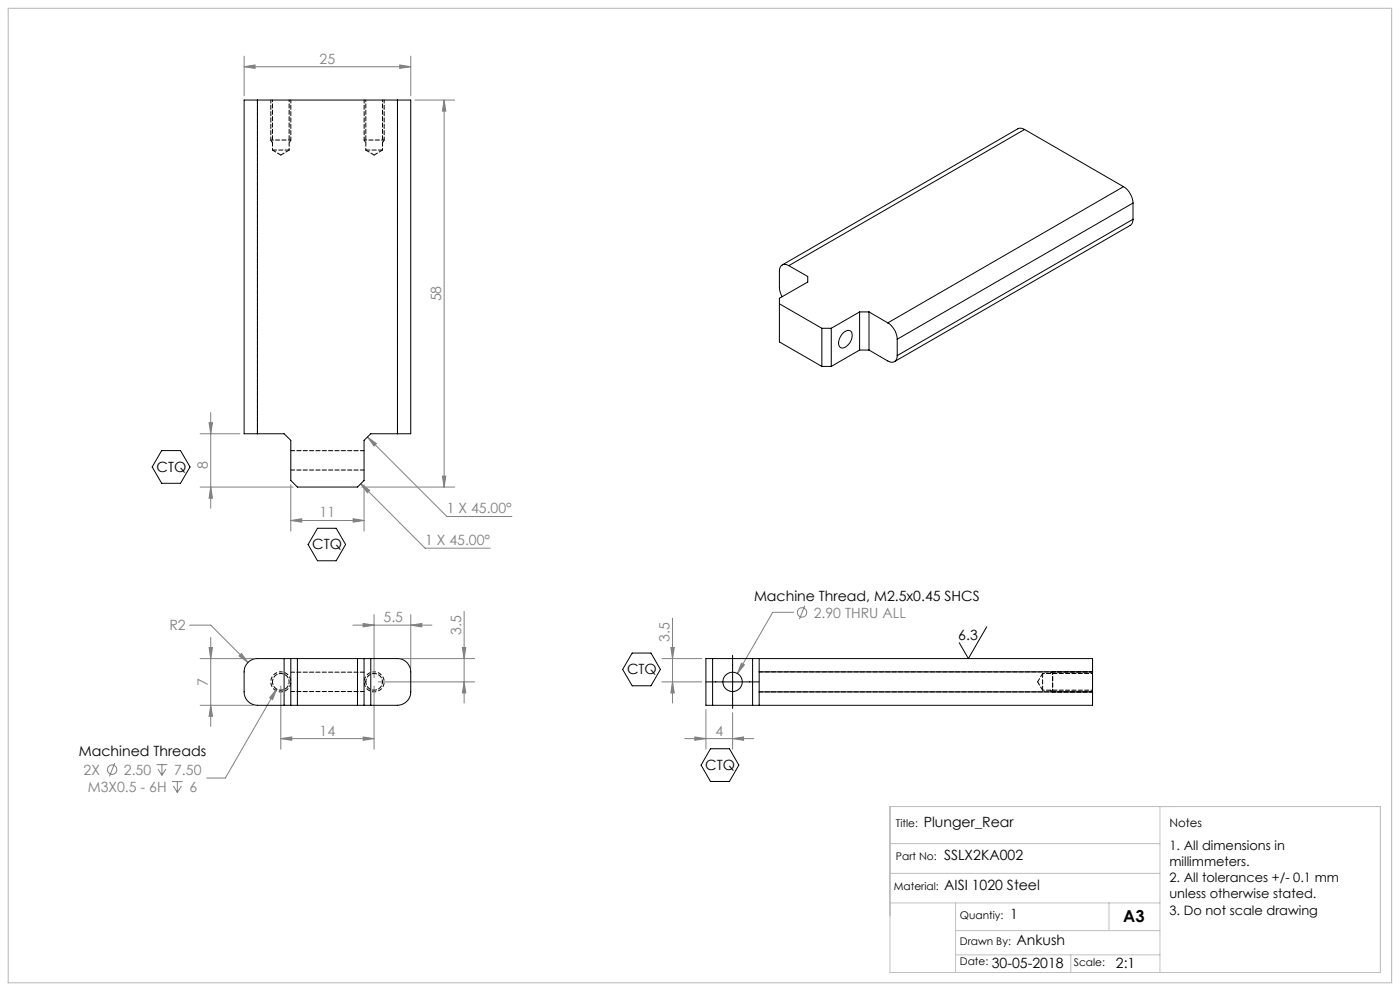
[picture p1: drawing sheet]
<svg xmlns="http://www.w3.org/2000/svg" width="420mm" height="297mm" viewBox="0 0 420 297" stroke-linecap="round" stroke-linejoin="round" font-family="sans-serif">
<g fill="none" stroke="#808080" stroke-width=".3">
<path d="M73.2 20l3.3-.5v1zM73.2 16.8v11.9M73.2 20h50M119.9 19.5l3.3 .5-3.3 .5zM123.2 16.8v11.9M124.5 30h11.9M133.2 30l.5 3.3h-1zM133.2 30v116M60 130h12M62.7 126.7h1l-.5 3.3zM63.2 123.6v28.7M110.2 131l2.7 2-.7 .7z"/>
<path d="M110.2 131l23.9 23.8h19.5M60 146h27.9M63.2 146l.5 3.3h-1zM87.2 156l3.3-.5v1zM87.2 145.3v13.9M87.2 156h22M105.9 155.5l3.3 .5-3.3 .5zM108.2 145l2.7 2-.7 .7zM108.2 145l19.3 19.3h19.6M108.5 146h27.9M109.2 145.3v13.9M132.7 142.7h1l-.5 3.3z"/>
<path d="M56.9 187.4h6.3l11.2 11.1M60 197.4h16M62.7 194.1h1l-.5 3.3zM63.2 191v26.7M72.4 195.9l2 2.6-2.7-1.9zM105.9 187.4h23.7M108.9 186.9l3.3 .5-3.3 .5zM112.2 184.2v18.9M120.5 197.4h21.9M123.2 187.4l3.3-.5v1zM123.2 184.2v15.9M138.7 194.1h1l-.5 3.3z"/>
<path d="M139.2 183.3v27.4M198.6 197.4h11.9M201.3 194.1h1l-.5 3.3zM201.8 185.3v25.4M222.4 198.8l.9 .4-2.1 2.7zM238.2 183.5h-6.4l-10.6 18.4M241.4 181.5l-1.6 4.1M60 211.4h16M63.2 211.4l.5 3.3h-1zM83 206.5l-1.2 3.2-.9-.6zM83 206.5l-15.4 26.7h-5.6M84.2 205.6v18.9"/>
<path d="M112.2 205.6v18.9M113.5 204.4h28.9M139.2 204.4l.5 3.3h-1zM198.6 204.4h11.9M201.8 204.4l.5 3.3h-1zM211.8 212.7v11.8M219.8 213.6v10.9M34.4 228.7l-1.6 4M47 229.2h3.2M47.4 230.5l1.2 1.9M48.6 229.2v3.2M49.8 230.5l-1.2 1.9"/>
<path d="M51.6 234.2h3.2M52 235.5l1.2 2M53.2 234.2v3.3M54.4 235.5l-1.2 2M84.2 221.4l3.3-.5v1zM84.2 221.4h28M108.9 220.9l3.3 .5-3.3 .5zM205.4 221.4h20.7M208.5 220.9l3.3 .5-3.3 .5zM219.8 221.4l3.3-.5v1z"/>
<circle cx="240.6" cy="183.5" r="1.42"/>
<circle cx="33.6" cy="230.7" r="1.41"/>
</g>
<path d="M84.2 201.3a3 3 0 0 0-2.6 4.5 3 3 0 0 0 5.2 .2 3 3 0 0 0-2.3-4.6l-.3-.1M112.2 201.3a3 3 0 0 0-2.6 4.5 3 3 0 0 0 5.2 .2 3 3 0 0 0-2.3-4.6l-.3-.1" fill="none" stroke="#000" stroke-width=".3" stroke-dasharray="1.3 .6" stroke-dashoffset=".7" stroke-linecap="butt"/>
<path d="M267 252.8h81M267 241.7h147.1v49.8h-147.1zM348 241.7v49.8M267 261.8h81M267 270.6h81M286.7 270.6v20.9M286.7 278.9h61.3M332.7 270.6v8.3M286.7 286.2h61.3M321.2 286.2v5.3" fill="none" stroke="#c0c0c0" stroke-width=".3"/>
<path d="M2.5 2.5h415v292h-415z" fill="none" stroke="#c0c0c0" stroke-width=".35"/>
<path d="M81.2 30v12M87.2 30v12M109.2 30v12M115.2 30v12M327.8 207.3h-12M327.8 201.3h-12" fill="none" stroke="#000" stroke-width=".3" stroke-dasharray="1.3 .6" stroke-dashoffset=".3"/>
<path d="M81.2 42l.5 .8M81.2 42h6M87.2 42l-.5 .8M109.2 42l.5 .8M109.2 42h6M115.2 42l-.5 .8M315.8 201.3l-.9 .5M315.8 207.3l-.9-.5M315.8 201.3v6" fill="none" stroke="#000" stroke-width=".3" stroke-dasharray="1.3 .6" stroke-dashoffset=".5"/>
<path d="M48.5 135h5.7l2.8 4.9-2.8 4.9h-5.7l-2.9-4.9zM95.2 158.3h5.7l2.8 4.9-2.8 4.9h-5.7l-2.8-4.9zM189.7 195.7h5.6l2.8 4.9-2.8 4.9h-5.6l-2.9-4.9zM219.8 196.4v15.9M296 187.9l-5.5 9.5-2.7-4.8M211.8 204.4h16M213.1 224.4h5.7l2.9 4.9-2.9 4.9h-5.7l-2.8-4.9z" fill="none" stroke="#000" stroke-width=".3"/>
<g fill="#808080">
<path d="M219.8 221.4l3.3-.5v1zM208.5 220.9l3.3 .5-3.3 .5z"/>
<path d="M84.2 221.4l3.3-.5v1zM108.9 220.9l3.3 .5-3.3 .5zM108.9 186.9l3.3 .5-3.3 .5zM123.2 187.4l3.3-.5v1zM72.4 195.9l-.7 .7 2.7 1.9zM83 206.5l-2.1 2.6 .9 .6zM87.2 156l3.3-.5v1zM105.9 155.5l3.3 .5-3.3 .5zM73.2 20l3.3-.5v1zM119.9 19.5l3.3 .5-3.3 .5zM110.2 131l2.7 2-.7 .7zM108.2 145l2.7 2-.7 .7zM222.4 198.8l-1.2 3.1 2.1-2.7z"/>
<path d="M139.2 204.4l.5 3.3h-1zM138.7 194.1h1l-.5 3.3zM201.8 204.4l.5 3.3h-1zM201.3 194.1h1l-.5 3.3z"/>
<path d="M62.7 194.1h1l-.5 3.3zM63.2 211.4l.5 3.3h-1zM133.2 30l.5 3.3h-1zM132.7 142.7h1l-.5 3.3zM62.7 126.7h1l-.5 3.3zM63.2 146l.5 3.3h-1z"/>
</g>
<g fill="none" stroke="#000" stroke-width=".3">
<path d="M77.2 30h-4v100h4M77.2 30v100M77.2 30h42M119.2 30h4v100h-4M119.2 30v100M307.4 38.8l-.9-.4-1.1 .2-70.7 40.8M307.4 38.8l-70.8 40.8M307.4 38.8l29.6 17.1M337 55.9a6.3 6.3 0 0 1 2.9 5M337 55.9l-70.7 40.9M236.6 79.6a1.72 1.72 0 0 0-2-.2 1.72 1.72 0 0 0-.8 1.8l.1 5.5 .7 2.2M236.6 79.6l5.7 3.3v1.6l-8.5 4.9v13.1l12.8 7.3"/>
<path d="M339.9 65.7l-.1 1-.7 .9-70.7 40.8M339.9 60.9l-70.7 40.8M339.9 65.7l-70.7 40.9M339.9 60.9v4.8M233.8 91l12.8 7.4M246.6 98.4h2.8M246.6 98.4v11.4M249.4 98.4v11.4M252.9 99.8a1.53 1.53 0 0 1 2.7-.1 3.9 3.9 0 0 1-3 4.6 1.81 1.81 0 0 1-.8-2.8zM257.9 93.5h2.8M257.9 93.5l-8.5 4.9M257.9 93.5v11.4"/>
<path d="M260.7 93.5l5.6 3.3M260.7 93.5v11.4M266.3 96.8a6.2 6.2 0 0 1 2.9 4.9M246.6 109.8h2.8M257.9 104.9l-8.5 4.9M257.9 104.9h2.8M260.7 104.9l5.6 3.3a1.72 1.72 0 0 0 2 .2 1.72 1.72 0 0 0 .9-1.8M269.2 101.7v4.9M77.2 130h8l2 2v12l2 2h18l2-2v-12l2-2h8M74.4 198.5l1.6-.9 1.2-.2h42a4 4 0 0 1 4 4v6a4 4 0 0 1-4 4h-42a4 4 0 0 1-4-4l.1-6.7 .4-1.1zM85.2 197.4v14M87.2 197.4v14"/>
<path d="M89.2 197.4v14M107.2 197.4v14M109.2 197.4v14M111.2 197.4v14M213.8 197.4v14M225.8 197.4v14M227.8 197.4v4M227.8 207.4v4M227.8 207.4h100M227.8 201.4v6M227.8 201.4h100M327.8 201.4v-4h-116v14h116v-4"/>
<path d="M327.8 201.4v6"/>
<circle cx="219.8" cy="204.4" r="2.9"/>
</g>
<path d="M81.7 204.3a2.5 2.5 0 0 1 3.7-2.2 2.5 2.5 0 0 1 .4 4.2 2.5 2.5 0 0 1-4-1.5l-.1-.5M109.7 204.3a2.5 2.5 0 0 1 3.7-2.2 2.5 2.5 0 0 1 .4 4.2 2.5 2.5 0 0 1-4-1.5l-.1-.5" fill="none" stroke="#000" stroke-width=".3" stroke-dasharray="1.3 .6" stroke-dashoffset=".4"/>
<path d="M81.7 45l2.5 1.5M84.2 46.5l2.5-1.5M109.7 45l2.5 1.5M112.2 46.5l2.5-1.5M109.2 135.1h-22M87.2 140.9h22M87.2 207.2h22M109.2 201.4h-22M311.3 204.3l1.5 2.5M312.8 201.8l-1.5 2.5" fill="none" stroke="#000" stroke-width=".3" stroke-dasharray="1.3 .6" stroke-dashoffset=".1"/>
<path d="M81.7 45h5M109.7 45h5M312.8 201.8v5" fill="none" stroke="#000" stroke-width=".3" stroke-dasharray="1.3 .6"/>
<path d="M119.2 30v100M77.2 130v-100M227.8 201.3h100M327.8 207.3h-100" fill="none" stroke="#000" stroke-width=".3" stroke-dasharray="1.3 .6" stroke-dashoffset=".2"/>
<path d="M81.7 30v15M109.7 30v15M86.7 45v-15M114.7 45v-15M312.8 206.8h15M327.8 201.8h-15" fill="none" stroke="#000" stroke-width=".3" stroke-dasharray="1.3 .6" stroke-dashoffset=".8"/>
<text font-size="4.9" x="337" y="276.5">A3</text>
<g font-size="4.2" fill="#808080">
<text x="95.9" y="19">25</text>
<text x="132.3" y="90.3" transform="rotate(-90 132.3 90.3)">58</text>
<text x="62.3" y="140.6" transform="rotate(-90 62.3 140.6)">8</text>
<text x="95.9" y="155">11</text>
<text x="134.1" y="153.9">1 X 45.00°</text>
<text x="127.6" y="163.4">1 X 45.00°</text>
<text x="244.1" y="185.1">2.90 THRU ALL</text>
<text x="50.8" y="188.9">R2</text>
<text x="115.1" y="186.4">5.5</text>
<text x="138.3" y="190.3" transform="rotate(-90 138.3 190.3)">3.5</text>
<text x="200.9" y="192.3" transform="rotate(-90 200.9 192.3)">3.5</text>
<text x="62.3" y="205.5" transform="rotate(-90 62.3 205.5)">7</text>
<text x="95.9" y="220.4">14</text>
<text x="214.6" y="220.4">4</text>
<text x="25.1" y="232.2">2X</text>
<text x="37.2" y="232.2">2.50</text>
<text x="52.2" y="232.2">7.50</text>
<text x="26.3" y="237.3">M3X0.5 - 6H</text>
<text x="56.9" y="237.3">6</text>
</g>
<g font-size="4.2">
<text x="47" y="141.4">CTQ</text>
<text x="93.7" y="164.6">CTQ</text>
<text x="226.2" y="180.3">Machine Thread, M2.5x0.45 SHCS</text>
<text x="287.5" y="191.7">6.3</text>
<text x="188.1" y="202.1">CTQ</text>
<text x="23.7" y="226.6">Machined Threads</text>
<text x="211.6" y="230.7">CTQ</text>
<text x="277.1" y="247.9">Plunger_Rear</text>
<text x="283.2" y="257.7">SSLX2KA002</text>
<text x="283.2" y="266.8">AISI 1020 Steel</text>
<text x="303" y="275.3">1</text>
<text x="304.9" y="283.2">Ankush</text>
<text x="297.6" y="290.1">30-05-2018</text>
<text x="334.8" y="290.2">2:1</text>
</g>
<g font-size="3.9">
<text x="350.8" y="254.6">1. All dimensions in</text>
<text x="350.8" y="259.5">millimmeters.</text>
<text x="350.8" y="264.4">2. All tolerances +/- 0.1 mm</text>
<text x="350.8" y="269.3">unless otherwise stated.</text>
<text x="350.8" y="274.2">3. Do not scale drawing</text>
</g>
<text font-size="3.5" x="350.8" y="247.9">Notes</text>
<g font-size="3.2">
<text x="268.8" y="247.9">Title:</text>
<text x="268.8" y="257.7">Part No:</text>
<text x="268.1" y="266.8">Material:</text>
<text x="288" y="275.3">Quantiy:</text>
<text x="288" y="283.2">Drawn By:</text>
<text x="288" y="289.3">Date:</text>
<text x="322.2" y="289.5">Scale:</text>
</g>
</svg>
